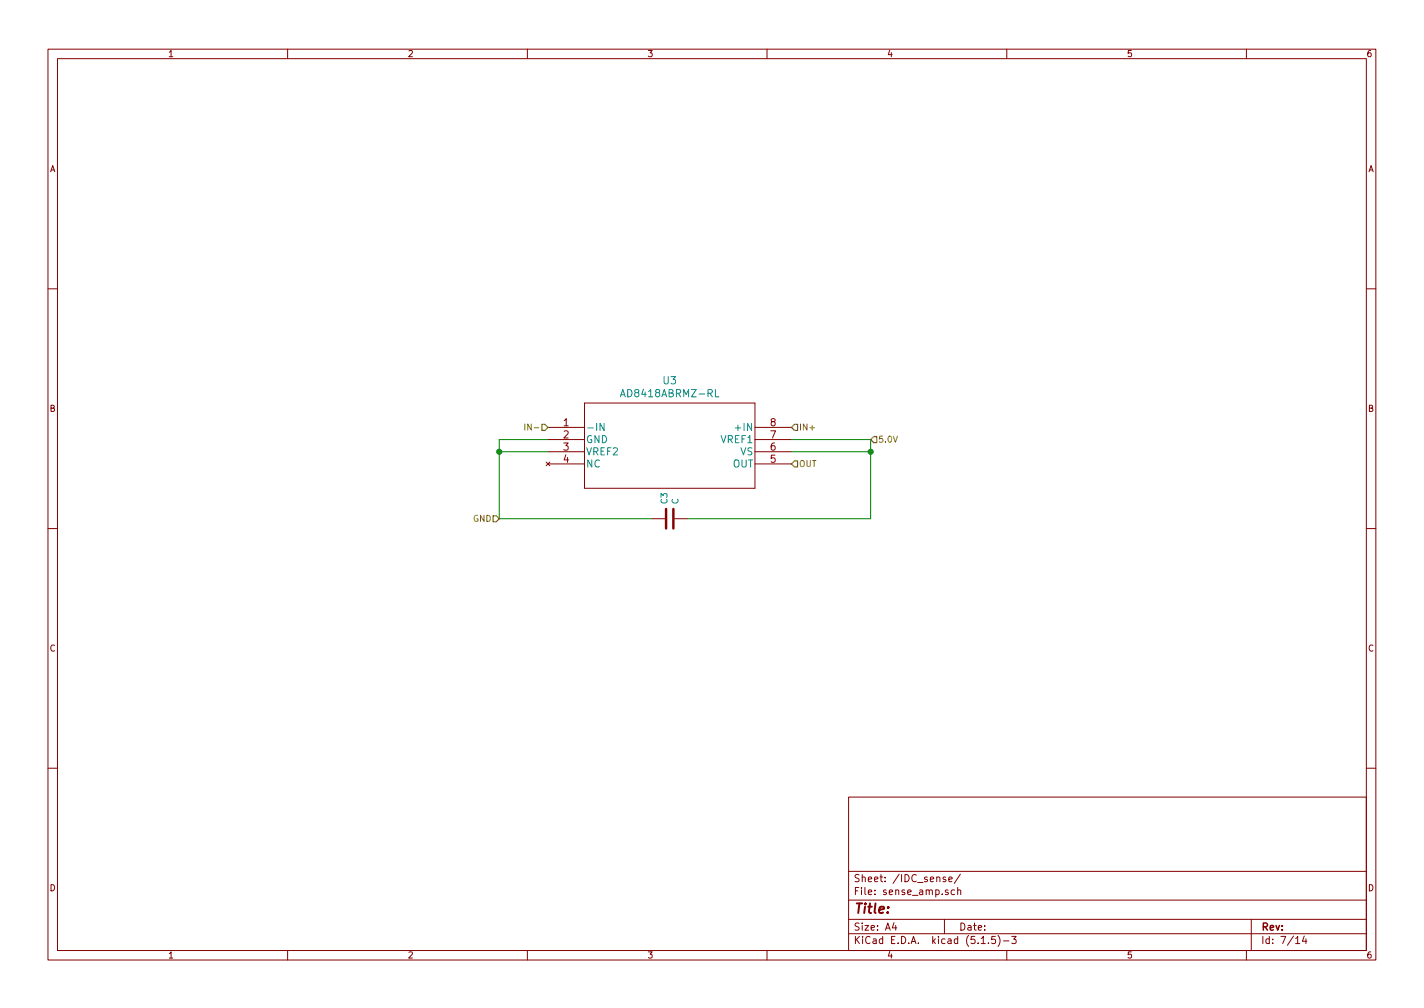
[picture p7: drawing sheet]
<svg xmlns="http://www.w3.org/2000/svg" width="297mm" height="210mm" viewBox="0 0 297 210" stroke-linecap="round" stroke-linejoin="round" font-family="sans-serif">
<g fill="none" stroke="#840000" stroke-width=".21">
<path d="M10 10.3h277v189.9h-277zM12 12.2h273v186.1h-273zM60 10.3v1.9M110 10.3v1.9M160 10.3v1.9M210 10.3v1.9M260 10.3v1.9M10 60.2h2M285 60.2h2M113.9 96.4l.8 .7M114.3 89.1h7.6M114.3 91.7h7.6"/>
<path d="M114.3 94.2h7.6M114.3 96.8h7.6M114.7 96.4l-.8 .7M121.9 84.1h35.6v17.7h-35.6zM157.5 89.1h7.6M157.5 91.7h7.6M157.5 94.2h7.6M157.5 96.8h7.6M10 110.3h2M135.9 108.2h2.8M140.7 108.2h2.8M285 110.3h2"/>
<path d="M10 160.2h2M177 166.3h108v32h-108zM285 160.2h2M60 198.3v1.9M110 198.3v1.9M160 198.3v1.9M177 194.8h108M177 191.8h108M177 187.8h108M177 181.8h108M186.5 192.5l-.4 1h1M186.8 193v1"/>
<path d="M197 191.8v3M197.3 183l-.4-.1-.2 .2 .1 .3 .5 .1v.3h-.6M197.8 185.7l-.4-.1-.2 .2 .1 .2 .5 .2v.3h-.6M197.9 183.4l.7-.1v-.3l-.5-.1-.2 .2 .1 .7h.6M199.1 185.7l-.4-.1-.3 .3 .1 .6 .2 .1 .4-.1M199.8 185.7l.2-.1 .3 .1 .1 .9M199.8 185.1v1.5M200.3 182.3l-1.2 2M204.7 196.8h.8M206.2 196.7v.1M207.6 195.3h-.7l-.1 .7 .2-.1 .5 .1 .1 .7-.2 .1-.6-.1M208.2 195.1a1.71 1.71 0 0 1 0 2.3"/>
<path d="M209.3 196.3h1.2M210 198.3v1.9M211 195.3h1l-.5 .6 .4 .1v.7l-.2 .1-.7-.1M260 198.3v1.9M261 191.8v6.5M270.3 195.8l.4-.5v1.5M270.3 196.8h.8M272.1 195.2l-.4 1.1h.9M272.4 195.8v1"/>
</g>
<path d="M126 88.3v1.5l-.8-1.5v1.5M129.4 82.8l.5-1.6 .5 1.6M149.2 81.2v1.6h.8" fill="none" stroke="#008484" stroke-width=".21"/>
<path d="M138.9 106.2v4M140.5 106.2v4" fill="none" stroke="#840000" stroke-width=".51"/>
<path d="M104.1 94.2h10.2M114.3 91.7h-10.2v16.5h31.8M165.1 91.7h16.5v16.5h-38.1M165.1 94.2h16.5" fill="none" stroke="#008400" stroke-width=".21"/>
<path d="M113 88.5h.7l.6 .6-.6 .7h-.7zM165.7 88.5h.7v1.3h-.7l-.6-.7zM165.7 96.1h.7v1.3h-.7l-.6-.6zM182.2 91.1h.7v1.2h-.7l-.6-.6zM102.9 107.6h.6l.6 .6-.6 .6h-.6z" fill="none" stroke="#848400" stroke-width=".25"/>
<path d="M109.5 88.4v1.3" fill="none" stroke="#848400" stroke-width=".21"/>
<g fill="#008400" stroke="#008400" stroke-width=".25">
<circle cx="181.6" cy="94.2" r=".51"/>
<circle cx="104.1" cy="94.2" r=".51"/>
</g>
<text font-size="2.8" fill="#840000" x="178" y="190.5">Title:</text>
<g font-size="2.1" fill="#008484">
<text x="130.2" y="82.8">AD8418ABRMZ-RL</text>
<text x="138.4" y="80.2">U3</text>
<text x="122.2" y="89.9">-IN</text>
<text x="153.9" y="89.9">+IN</text>
<text x="122.2" y="92.4">GND</text>
<text x="122.2" y="95">VREF2</text>
<text x="150.5" y="92.4">VREF1</text>
<text x="154.4" y="95">VS</text>
<text x="122.2" y="97.5">NC</text>
<text x="152.8" y="97.5">OUT</text>
</g>
<g font-size="2.1" fill="#840000">
<text x="117.5" y="88.9">1</text>
<text x="160.7" y="88.9">8</text>
<text x="117.5" y="91.4">2</text>
<text x="117.5" y="94">3</text>
<text x="160.7" y="94">6</text>
<text x="160.7" y="91.4">7</text>
<text x="117.5" y="96.5">4</text>
<text x="160.7" y="96.5">5</text>
<text x="178" y="184">Sheet: /IDC_sense/</text>
<text x="178" y="186.7">File: sense_amp.sch</text>
<text x="178" y="196.9">KiCad E.D.A. kicad (5.1.5)-3</text>
<text x="178" y="194.1">Size: A4</text>
<text x="200" y="194.1">Date:</text>
<text x="263" y="194.1">Rev:</text>
<text x="263" y="196.9">Id: 7/14</text>
</g>
<g font-size="1.8" fill="#840000">
<text x="35" y="11.9">1</text>
<text x="85" y="11.9">2</text>
<text x="135" y="11.9">3</text>
<text x="185" y="11.9">4</text>
<text x="235" y="11.9">5</text>
<text x="285" y="11.9">6</text>
<text x="10.4" y="35.9">A</text>
<text x="285.4" y="35.9">A</text>
<text x="10.4" y="85.9">B</text>
<text x="285.4" y="85.9">B</text>
<text x="10.4" y="135.9">C</text>
<text x="285.4" y="135.9">C</text>
<text x="10.4" y="185.9">D</text>
<text x="285.4" y="185.9">D</text>
<text x="35" y="199.9">1</text>
<text x="85" y="199.9">2</text>
<text x="135" y="199.9">3</text>
<text x="185" y="199.9">4</text>
<text x="235" y="199.9">5</text>
<text x="285" y="199.9">6</text>
</g>
<g font-size="1.8" fill="#848400">
<text x="110.4" y="89.8">IN-</text>
<text x="166.6" y="89.8">IN+</text>
<text x="183.1" y="92.3">5.0V</text>
<text x="166.6" y="97.4">OUT</text>
<text x="98.7" y="108.8">GND</text>
</g>
<g font-size="1.8" fill="#008484">
<text x="139.2" y="105.1" transform="rotate(-90 139.2 105.1)">C3</text>
<text x="141.5" y="105.2" transform="rotate(-90 141.5 105.2)">C</text>
</g>
</svg>
